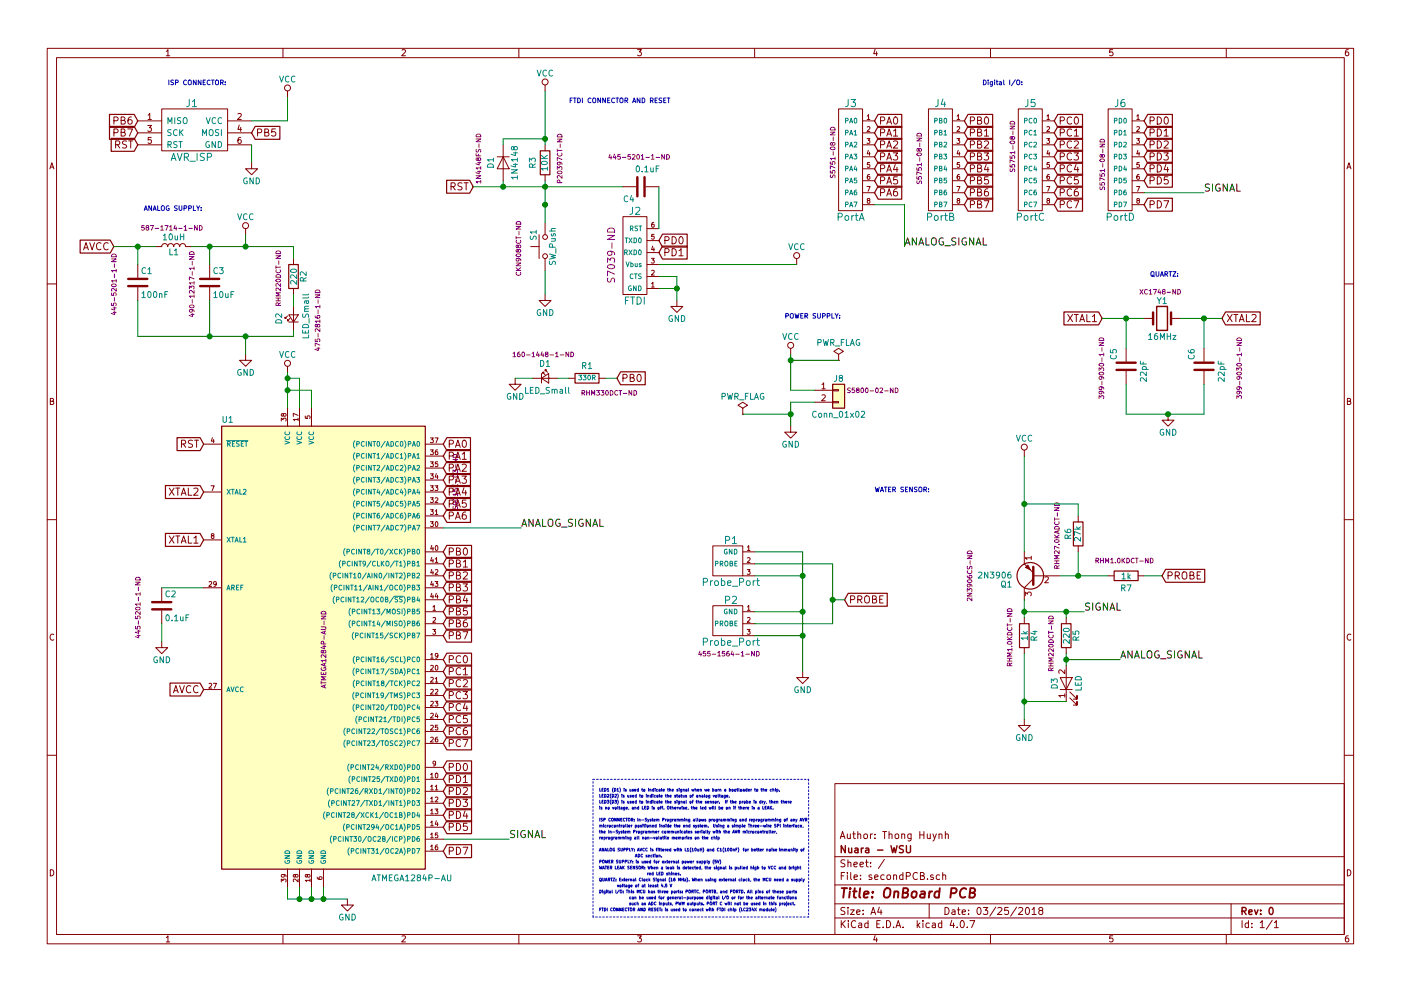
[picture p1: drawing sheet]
EESchema Schematic File Version 2
LIBS:secondPCB-rescue
LIBS:power
LIBS:device
LIBS:switches
LIBS:relays
LIBS:motors
LIBS:transistors
LIBS:conn
LIBS:linear
LIBS:regul
LIBS:74xx
LIBS:cmos4000
LIBS:adc-dac
LIBS:memory
LIBS:xilinx
LIBS:microcontrollers
LIBS:dsp
LIBS:microchip
LIBS:analog_switches
LIBS:motorola
LIBS:texas
LIBS:intel
LIBS:audio
LIBS:interface
LIBS:digital-audio
LIBS:philips
LIBS:display
LIBS:cypress
LIBS:siliconi
LIBS:opto
LIBS:atmel
LIBS:contrib
LIBS:valves
LIBS:P_B-cache
LIBS:P_B-rescue
LIBS:ftdi
LIBS:portd
LIBS:porta
LIBS:portb
LIBS:portc
LIBS:avr_isp
LIBS:probe_port
LIBS:signal_port
LIBS:atmega1284p
LIBS:atmega1284p_packet
LIBS:secondPCB-cache
EELAYER 25 0
EELAYER END
$Descr A4 11693 8268
encoding utf-8
Sheet 1 1
Title "OnBoard PCB"
Date "03/25/2018"
Rev "0"
Comp "Nuara - WSU"
Comment1 "Author: Thong Huynh"
Comment2 ""
Comment3 ""
Comment4 ""
$EndDescr
$Comp
L GND #PWR01
U 1 1
P 4300 3150
F 0 "#PWR01" H 4300 2900 50  0001 C CNN
F 1 "GND" H 4300 3000 50  0000 C CNN
F 2 "" H 4300 3150 50  0001 C CNN
F 3 "" H 4300 3150 50  0001 C CNN
	1    4300 3150
	1    0    0    -1  
$EndComp
$Comp
L R R1
U 1 1
P 4900 3150
F 0 "R1" V 5000 3150 50  0000 C CNN
F 1 "330R" V 4900 3150 39  0000 C CNN
F 2 "Resistors_SMD:R_0603_HandSoldering" V 4830 3150 50  0001 C CNN
F 3 "" H 4900 3150 50  0001 C CNN
F 4 "RHM330DCT-ND " V 4750 2950 39  0000 C TNN "Digikey"
	1    4900 3150
	0    -1   -1   0   
$EndComp
$Comp
L LED_Small D1
U 1 1
P 4550 3150
F 0 "D1" H 4500 3275 50  0000 L CNN
F 1 "LED_Small" H 4375 3050 50  0000 L CNN
F 2 "LEDs:LED_0603_HandSoldering" V 4550 3150 50  0001 C CNN
F 3 "" V 4550 3150 50  0001 C CNN
F 4 "160-1448-1-ND " H 4550 3350 39  0000 C CNN "Digikey"
	1    4550 3150
	1    0    0    -1  
$EndComp
Text GLabel 1150 1100 0    60   Input ~ 0
PB7
Text GLabel 2100 1100 2    60   Input ~ 0
PB5
Text GLabel 1150 1000 0    60   Input ~ 0
PB6
Text GLabel 1700 3700 0    60   Input ~ 0
RST
Text GLabel 1150 1200 0    60   Input ~ 0
RST
$Comp
L VCC #PWR02
U 1 1
P 2400 800
F 0 "#PWR02" H 2400 650 50  0001 C CNN
F 1 "VCC" H 2400 950 50  0000 C CNN
F 2 "" H 2400 800 50  0001 C CNN
F 3 "" H 2400 800 50  0001 C CNN
	1    2400 800 
	1    0    0    -1  
$EndComp
$Comp
L VCC #PWR03
U 1 1
P 4550 750
F 0 "#PWR03" H 4550 600 50  0001 C CNN
F 1 "VCC" H 4550 900 50  0000 C CNN
F 2 "" H 4550 750 50  0001 C CNN
F 3 "" H 4550 750 50  0001 C CNN
	1    4550 750 
	1    0    0    -1  
$EndComp
$Comp
L VCC #PWR04
U 1 1
P 6650 2200
F 0 "#PWR04" H 6650 2050 50  0001 C CNN
F 1 "VCC" H 6650 2350 50  0000 C CNN
F 2 "" H 6650 2200 50  0001 C CNN
F 3 "" H 6650 2200 50  0001 C CNN
	1    6650 2200
	1    0    0    -1  
$EndComp
$Comp
L VCC #PWR05
U 1 1
P 2050 1950
F 0 "#PWR05" H 2050 1800 50  0001 C CNN
F 1 "VCC" H 2050 2100 50  0000 C CNN
F 2 "" H 2050 1950 50  0001 C CNN
F 3 "" H 2050 1950 50  0001 C CNN
	1    2050 1950
	1    0    0    -1  
$EndComp
$Comp
L GND #PWR06
U 1 1
P 2100 1350
F 0 "#PWR06" H 2100 1100 50  0001 C CNN
F 1 "GND" H 2100 1200 50  0000 C CNN
F 2 "" H 2100 1350 50  0001 C CNN
F 3 "" H 2100 1350 50  0001 C CNN
	1    2100 1350
	1    0    0    -1  
$EndComp
$Comp
L PortA J3
U 1 1
P 7150 1250
F 0 "J3" H 7100 1650 60  0000 C CNN
F 1 "PortA" H 7100 700 60  0000 C CNN
F 2 "Pin_Headers:Pin_Header_Straight_1x08_Pitch2.00mm" H 7150 1250 60  0001 C CNN
F 3 "" H 7150 1250 60  0001 C CNN
F 4 "S5751-08-ND " V 6950 1250 39  0000 C CNN "Digikey"
	1    7150 1250
	1    0    0    -1  
$EndComp
$Comp
L PortB J4
U 1 1
P 7750 1300
F 0 "J4" H 7850 1750 60  0000 C CNN
F 1 "PortB" H 7850 800 60  0000 C CNN
F 2 "Pin_Headers:Pin_Header_Straight_1x08_Pitch2.00mm" H 7750 1300 60  0001 C CNN
F 3 "" H 7750 1300 60  0001 C CNN
F 4 "S5751-08-ND " V 7650 1300 39  0000 C TNN "Digikey"
	1    7750 1300
	1    0    0    -1  
$EndComp
$Comp
L AVR_ISP J1
U 1 1
P 3800 4000
F 0 "J1" H 1600 7150 60  0000 C CNN
F 1 "AVR_ISP" H 1600 6700 60  0000 C CNN
F 2 "Pin_Headers:Pin_Header_Straight_2x03_Pitch1.27mm" H 1600 7250 60  0001 C CNN
F 3 "" H 1600 7250 60  0001 C CNN
F 4 "S9015E-03-ND " V 3800 4000 39  0000 C CNN "Digikey"
	1    3800 4000
	1    0    0    -1  
$EndComp
$Comp
L R R3
U 1 1
P 4550 1350
F 0 "R3" V 4650 1350 50  0000 C CNN
F 1 "10K" V 4550 1350 50  0000 C CNN
F 2 "Resistors_SMD:R_0603_HandSoldering" V 4480 1350 50  0001 C CNN
F 3 "" H 4550 1350 50  0001 C CNN
F 4 "P20397CT-ND " V 4400 1300 39  0000 C TNN "Digikey"
	1    4550 1350
	-1   0    0    1   
$EndComp
$Comp
L R R2
U 1 1
P 2450 2300
F 0 "R2" V 2530 2300 50  0000 C CNN
F 1 "220" V 2450 2300 50  0000 C CNN
F 2 "Resistors_SMD:R_0603_HandSoldering" V 2380 2300 50  0001 C CNN
F 3 "" H 2450 2300 50  0001 C CNN
F 4 "RHM220DCT-ND " V 2300 2300 39  0000 C TNN "Digikey"
	1    2450 2300
	1    0    0    -1  
$EndComp
$Comp
L C C4
U 1 1
P 5350 1550
F 0 "C4" V 5450 1400 50  0000 L CNN
F 1 "0.1uF" V 5200 1500 50  0000 L CNN
F 2 "Capacitors_SMD:C_0603_HandSoldering" H 5388 1400 50  0001 C CNN
F 3 "" H 5350 1550 50  0001 C CNN
F 4 "445-5201-1-ND " V 5100 1550 39  0000 C CNN "Digikey"
	1    5350 1550
	0    1    1    0   
$EndComp
$Comp
L C C1
U 1 1
P 1150 2350
F 0 "C1" H 1175 2450 50  0000 L CNN
F 1 "100nF" H 1175 2250 50  0000 L CNN
F 2 "Capacitors_SMD:C_0603_HandSoldering" H 1188 2200 50  0001 C CNN
F 3 "" H 1150 2350 50  0001 C CNN
F 4 "445-5201-1-ND " V 950 2350 39  0000 C CNN "Digikey"
	1    1150 2350
	1    0    0    -1  
$EndComp
$Comp
L C C2
U 1 1
P 1350 5050
F 0 "C2" H 1375 5150 50  0000 L CNN
F 1 "0.1uF" H 1375 4950 50  0000 L CNN
F 2 "Capacitors_SMD:C_0603_HandSoldering" H 1388 4900 50  0001 C CNN
F 3 "" H 1350 5050 50  0001 C CNN
F 4 "445-5201-1-ND " V 1150 5050 39  0000 C CNN "Digikey"
	1    1350 5050
	1    0    0    -1  
$EndComp
Text GLabel 5500 2100 2    60   Input ~ 0
PD1
$Comp
L FTDI-RESCUE-secondPCB J2
U 1 1
P 5300 1950
F 0 "J2" H 5300 2150 60  0000 C CNN
F 1 "FTDI" H 5300 1400 60  0000 C CNN
F 2 "Socket_Strips:Socket_Strip_Straight_1x06_Pitch2.54mm" H 5300 1950 60  0001 C CNN
F 3 "" H 5300 1950 60  0001 C CNN
F 4 "S7039-ND " V 5100 1800 59  0000 C CNN "Digikey"
	1    5300 1950
	1    0    0    -1  
$EndComp
$Comp
L D 1N4148
U 1 1
P 4200 1350
F 0 "1N4148" H 4200 1450 50  0000 C CNN
F 1 "D1" H 4200 1250 50  0000 C CNN
F 2 "Diodes_SMD:D_MELF-RM10_Universal_Handsoldering" H 4200 1350 50  0001 C CNN
F 3 "" H 4200 1350 50  0001 C CNN
F 4 "1N4148FS-ND " H 4150 1150 39  0000 C CNN "Digikey"
	1    4200 1350
	0    1    1    0   
$EndComp
Text GLabel 3950 1550 0    60   Input ~ 0
RST
$Comp
L SW_Push S1
U 1 1
P 4550 2050
F 0 "S1" H 4600 2150 50  0000 L CNN
F 1 "SW_Push" H 4550 1990 50  0000 C CNN
F 2 "Buttons_Switches_SMD:SW_SPST_PTS645" H 4550 2250 50  0001 C CNN
F 3 "" H 4550 2250 50  0001 C CNN
F 4 "CKN9088CT-ND " H 4550 2250 39  0000 C BNN "Digikey"
	1    4550 2050
	0    -1   -1   0   
$EndComp
$Comp
L GND #PWR07
U 1 1
P 4550 2450
F 0 "#PWR07" H 4550 2200 50  0001 C CNN
F 1 "GND" H 4550 2300 50  0000 C CNN
F 2 "" H 4550 2450 50  0001 C CNN
F 3 "" H 4550 2450 50  0001 C CNN
	1    4550 2450
	1    0    0    -1  
$EndComp
$Comp
L GND #PWR08
U 1 1
P 5650 2500
F 0 "#PWR08" H 5650 2250 50  0001 C CNN
F 1 "GND" H 5650 2350 50  0000 C CNN
F 2 "" H 5650 2500 50  0001 C CNN
F 3 "" H 5650 2500 50  0001 C CNN
	1    5650 2500
	1    0    0    -1  
$EndComp
$Comp
L GND #PWR09
U 1 1
P 1350 5350
F 0 "#PWR09" H 1350 5100 50  0001 C CNN
F 1 "GND" H 1350 5200 50  0000 C CNN
F 2 "" H 1350 5350 50  0001 C CNN
F 3 "" H 1350 5350 50  0001 C CNN
	1    1350 5350
	1    0    0    -1  
$EndComp
$Comp
L L L1
U 1 1
P 1450 2050
F 0 "L1" V 1400 2050 50  0000 C CNN
F 1 "10uH" V 1525 2050 50  0000 C CNN
F 2 "Inductors_SMD:L_0603_HandSoldering" H 1450 2050 50  0001 C CNN
F 3 "" H 1450 2050 50  0001 C CNN
F 4 "587-1714-1-ND " V 1600 2050 39  0000 C CNN "Digikey"
	1    1450 2050
	0    -1   -1   0   
$EndComp
$Comp
L GND #PWR010
U 1 1
P 2050 2950
F 0 "#PWR010" H 2050 2700 50  0001 C CNN
F 1 "GND" H 2050 2800 50  0000 C CNN
F 2 "" H 2050 2950 50  0001 C CNN
F 3 "" H 2050 2950 50  0001 C CNN
	1    2050 2950
	1    0    0    -1  
$EndComp
$Comp
L LED_Small D2
U 1 1
P 2450 2650
F 0 "D2" H 2400 2775 50  0000 L CNN
F 1 "LED_Small" H 2275 2550 50  0000 L CNN
F 2 "LEDs:LED_0603_HandSoldering" V 2450 2650 50  0001 C CNN
F 3 "" V 2450 2650 50  0001 C CNN
F 4 "475-2816-1-ND " H 2450 2450 39  0000 C CNN "Digikey"
	1    2450 2650
	0    -1   -1   0   
$EndComp
Text GLabel 9550 1100 2    60   Input ~ 0
PD1
Text GLabel 9550 1200 2    60   Input ~ 0
PD2
Text GLabel 9550 1300 2    60   Input ~ 0
PD3
Text GLabel 9550 1400 2    60   Input ~ 0
PD4
Text GLabel 9550 1500 2    60   Input ~ 0
PD5
Text GLabel 9550 1700 2    60   Input ~ 0
PD7
Text GLabel 8800 1000 2    60   Input ~ 0
PC0
Text GLabel 8800 1100 2    60   Input ~ 0
PC1
Text GLabel 8800 1200 2    60   Input ~ 0
PC2
Text GLabel 8800 1300 2    60   Input ~ 0
PC3
Text GLabel 8800 1400 2    60   Input ~ 0
PC4
Text GLabel 8800 1500 2    60   Input ~ 0
PC5
Text GLabel 8800 1600 2    60   Input ~ 0
PC6
Text GLabel 8800 1700 2    60   Input ~ 0
PC7
Text GLabel 8050 1000 2    60   Input ~ 0
PB0
Text GLabel 8050 1100 2    60   Input ~ 0
PB1
Text GLabel 8050 1200 2    60   Input ~ 0
PB2
Text GLabel 8050 1300 2    60   Input ~ 0
PB3
Text GLabel 8050 1400 2    60   Input ~ 0
PB4
Text GLabel 8050 1500 2    60   Input ~ 0
PB5
Text GLabel 8050 1600 2    60   Input ~ 0
PB6
Text GLabel 8050 1700 2    60   Input ~ 0
PB7
Text GLabel 3700 3700 2    60   Input ~ 0
PA0
Text GLabel 3700 3800 2    60   Input ~ 0
PA1
Text GLabel 3700 3900 2    60   Input ~ 0
PA2
Text GLabel 3700 4000 2    60   Input ~ 0
PA3
Text GLabel 3700 4100 2    60   Input ~ 0
PA4
Text GLabel 3700 4200 2    60   Input ~ 0
PA5
Text GLabel 3700 4300 2    60   Input ~ 0
PA6
Text GLabel 7300 1000 2    60   Input ~ 0
PA0
Text GLabel 7300 1100 2    60   Input ~ 0
PA1
Text GLabel 7300 1200 2    60   Input ~ 0
PA2
Text GLabel 7300 1300 2    60   Input ~ 0
PA3
Text GLabel 7300 1400 2    60   Input ~ 0
PA4
Text GLabel 7300 1500 2    60   Input ~ 0
PA5
Text GLabel 7300 1600 2    60   Input ~ 0
PA6
Text GLabel 3700 6500 2    60   Input ~ 0
PD1
Text GLabel 3700 6600 2    60   Input ~ 0
PD2
Text GLabel 3700 6700 2    60   Input ~ 0
PD3
Text GLabel 3700 6800 2    60   Input ~ 0
PD4
Text GLabel 3700 6900 2    60   Input ~ 0
PD5
Text GLabel 3700 7100 2    60   Input ~ 0
PD7
Text GLabel 3700 5500 2    60   Input ~ 0
PC0
Text GLabel 3700 5600 2    60   Input ~ 0
PC1
Text GLabel 3700 5700 2    60   Input ~ 0
PC2
Text GLabel 3700 5800 2    60   Input ~ 0
PC3
Text GLabel 3700 5900 2    60   Input ~ 0
PC4
Text GLabel 3700 6000 2    60   Input ~ 0
PC5
Text GLabel 3700 6100 2    60   Input ~ 0
PC6
Text GLabel 3700 6200 2    60   Input ~ 0
PC7
Text GLabel 3700 4600 2    60   Input ~ 0
PB0
Text GLabel 3700 4700 2    60   Input ~ 0
PB1
Text GLabel 3700 4800 2    60   Input ~ 0
PB2
Text GLabel 3700 4900 2    60   Input ~ 0
PB3
Text GLabel 3700 5000 2    60   Input ~ 0
PB4
Text GLabel 3700 5100 2    60   Input ~ 0
PB5
Text GLabel 3700 5200 2    60   Input ~ 0
PB6
Text GLabel 3700 5300 2    60   Input ~ 0
PB7
Text GLabel 5150 3150 2    60   Input ~ 0
PB0
$Comp
L GND #PWR011
U 1 1
P 2900 7500
F 0 "#PWR011" H 2900 7250 50  0001 C CNN
F 1 "GND" H 2900 7350 50  0000 C CNN
F 2 "" H 2900 7500 50  0001 C CNN
F 3 "" H 2900 7500 50  0001 C CNN
	1    2900 7500
	1    0    0    -1  
$EndComp
Text GLabel 7050 5000 2    60   Input ~ 0
PROBE
$Comp
L Probe_Port P1
U 1 1
P 6200 4950
F 0 "P1" H 6100 5400 60  0000 C CNN
F 1 "Probe_Port" H 6100 5050 60  0000 C CNN
F 2 "Connectors_JST:JST_GH_SM02B-GHS-TB_02x1.25mm_Angled" H 6200 4950 60  0001 C CNN
F 3 "" H 6200 4950 60  0001 C CNN
	1    6200 4950
	1    0    0    -1  
$EndComp
$Comp
L Probe_Port P2
U 1 1
P 6200 5450
F 0 "P2" H 6100 5900 60  0000 C CNN
F 1 "Probe_Port" H 6100 5550 60  0000 C CNN
F 2 "Connectors_JST:JST_GH_SM02B-GHS-TB_02x1.25mm_Angled" H 6200 5450 60  0001 C CNN
F 3 "" H 6200 5450 60  0001 C CNN
F 4 "455-1564-1-ND " H 6100 5450 39  0000 C CNN "Digikey"
	1    6200 5450
	1    0    0    -1  
$EndComp
$Comp
L GND #PWR012
U 1 1
P 6700 5600
F 0 "#PWR012" H 6700 5350 50  0001 C CNN
F 1 "GND" H 6700 5450 50  0000 C CNN
F 2 "" H 6700 5600 50  0001 C CNN
F 3 "" H 6700 5600 50  0001 C CNN
	1    6700 5600
	1    0    0    -1  
$EndComp
Text GLabel 9700 4800 2    60   Input ~ 0
PROBE
$Comp
L R R4
U 1 1
P 8550 5300
F 0 "R4" V 8630 5300 50  0000 C CNN
F 1 "1k" V 8550 5300 50  0000 C CNN
F 2 "Resistors_SMD:R_0603_HandSoldering" V 8480 5300 50  0001 C CNN
F 3 "" H 8550 5300 50  0001 C CNN
F 4 "RHM1.0KDCT-ND " V 8450 5300 39  0000 C BNN "Digikey"
	1    8550 5300
	1    0    0    -1  
$EndComp
$Comp
L R R5
U 1 1
P 8900 5300
F 0 "R5" V 8980 5300 50  0000 C CNN
F 1 "220" V 8900 5300 50  0000 C CNN
F 2 "Resistors_SMD:R_0603_HandSoldering" V 8830 5300 50  0001 C CNN
F 3 "" H 8900 5300 50  0001 C CNN
F 4 "RHM220DCT-ND " V 8750 5250 39  0000 C TNN "Digikey"
	1    8900 5300
	1    0    0    -1  
$EndComp
$Comp
L R R7
U 1 1
P 9400 4800
F 0 "R7" V 9500 4800 50  0000 C CNN
F 1 "1k" V 9400 4800 50  0000 C CNN
F 2 "Resistors_SMD:R_0603_HandSoldering" V 9330 4800 50  0001 C CNN
F 3 "" H 9400 4800 50  0001 C CNN
F 4 "RHM1.0KDCT-ND " V 9250 4800 39  0000 C TNN "Digikey"
	1    9400 4800
	0    1    1    0   
$EndComp
$Comp
L R R6
U 1 1
P 9000 4450
F 0 "R6" V 9080 4450 50  0000 C CNN
F 1 "27k" V 9000 4450 50  0000 C CNN
F 2 "Resistors_SMD:R_0603_HandSoldering" V 8930 4450 50  0001 C CNN
F 3 "" H 9000 4450 50  0001 C CNN
F 4 "RHM27.0KADCT-ND " V 9150 4450 39  0000 C TNN "Digikey"
	1    9000 4450
	-1   0    0    1   
$EndComp
$Comp
L 2N3906 Q1
U 1 1
P 8650 4800
F 0 "Q1" H 8850 4875 50  0000 L CNN
F 1 "2N3906" H 8850 4800 50  0000 L CNN
F 2 "TO_SOT_Packages_THT:TO-92_Molded_Narrow" H 8850 4725 50  0001 L CIN
F 3 "" H 8650 4800 50  0001 L CNN
F 4 "2N3906CS-ND" V 9200 4800 39  0000 C CNN "Digikey"
	1    8650 4800
	-1   0    0    1   
$EndComp
$Comp
L VCC #PWR013
U 1 1
P 8550 3800
F 0 "#PWR013" H 8550 3650 50  0001 C CNN
F 1 "VCC" H 8550 3950 50  0000 C CNN
F 2 "" H 8550 3800 50  0001 C CNN
F 3 "" H 8550 3800 50  0001 C CNN
	1    8550 3800
	1    0    0    -1  
$EndComp
$Comp
L GND #PWR014
U 1 1
P 8550 6000
F 0 "#PWR014" H 8550 5750 50  0001 C CNN
F 1 "GND" H 8550 5850 50  0000 C CNN
F 2 "" H 8550 6000 50  0001 C CNN
F 3 "" H 8550 6000 50  0001 C CNN
	1    8550 6000
	1    0    0    -1  
$EndComp
Text Label 9050 5100 0    60   ~ 0
SIGNAL
$Comp
L LED D3
U 1 1
P 8900 5700
F 0 "D3" H 8900 5800 50  0000 C CNN
F 1 "LED" H 8900 5600 50  0000 C CNN
F 2 "LEDs:LED_0805_HandSoldering" H 8900 5700 50  0001 C CNN
F 3 "" H 8900 5700 50  0001 C CNN
	1    8900 5700
	0    -1   -1   0   
$EndComp
Wire Wire Line
	4750 3150 4650 3150
Wire Wire Line
	4300 3150 4450 3150
Wire Wire Line
	2100 1200 2100 1350
Wire Wire Line
	5500 1900 5500 1550
Connection ~ 4550 1550
Wire Wire Line
	3950 1550 5200 1550
Wire Wire Line
	4550 1500 4550 1850
Connection ~ 4550 1150
Wire Wire Line
	4550 750  4550 1200
Wire Wire Line
	4550 1150 4200 1150
Wire Wire Line
	4200 1150 4200 1200
Wire Wire Line
	4200 1500 4200 1550
Connection ~ 4200 1550
Connection ~ 4550 1700
Wire Wire Line
	5500 2200 6650 2200
Wire Wire Line
	5500 2300 5650 2300
Wire Wire Line
	5650 2300 5650 2500
Connection ~ 5650 2400
Wire Wire Line
	5500 2400 5650 2400
Wire Wire Line
	1350 5200 1350 5350
Wire Wire Line
	1350 4900 1700 4900
Connection ~ 2050 2050
Wire Wire Line
	1600 2050 2450 2050
Connection ~ 1150 2050
Wire Wire Line
	2450 2050 2450 2150
Connection ~ 2050 2800
Wire Wire Line
	1150 2050 1150 2200
Wire Wire Line
	1150 2800 2450 2800
Wire Wire Line
	1150 2800 1150 2500
Wire Wire Line
	2450 2450 2450 2550
Wire Wire Line
	2450 2800 2450 2750
Wire Wire Line
	5150 3150 5050 3150
Wire Wire Line
	6300 4700 6950 4700
Wire Wire Line
	6950 4700 6950 5200
Wire Wire Line
	6950 5200 6300 5200
Connection ~ 6950 5000
Wire Wire Line
	6950 5000 7050 5000
Wire Wire Line
	6300 4600 6700 4600
Wire Wire Line
	6700 4600 6700 5600
Wire Wire Line
	6300 4800 6700 4800
Connection ~ 6700 4800
Wire Wire Line
	6300 5100 6700 5100
Connection ~ 6700 5100
Wire Wire Line
	6300 5300 6700 5300
Connection ~ 6700 5300
Wire Wire Line
	8550 3800 8550 4600
Wire Wire Line
	9550 4800 9700 4800
Wire Wire Line
	8850 4800 9250 4800
Wire Wire Line
	8550 4200 9000 4200
Wire Wire Line
	9000 4200 9000 4300
Connection ~ 8550 4200
Wire Wire Line
	9000 4600 9000 4800
Connection ~ 9000 4800
Wire Wire Line
	8550 5000 8550 5150
Wire Wire Line
	8550 5450 8550 6000
Connection ~ 8550 5100
Wire Wire Line
	8900 5150 8900 5100
Connection ~ 8900 5100
Wire Wire Line
	8900 5450 8900 5550
Wire Wire Line
	8900 5850 8550 5850
Connection ~ 8550 5850
Wire Wire Line
	2050 1950 2050 2050
Wire Wire Line
	2050 2800 2050 2950
$Comp
L PWR_FLAG #FLG015
U 1 1
P 7000 3000
F 0 "#FLG015" H 7000 3075 50  0001 C CNN
F 1 "PWR_FLAG" H 7000 3150 50  0000 C CNN
F 2 "" H 7000 3000 50  0001 C CNN
F 3 "" H 7000 3000 50  0001 C CNN
	1    7000 3000
	1    0    0    -1  
$EndComp
Wire Wire Line
	2100 1000 2400 1000
Wire Wire Line
	2400 1000 2400 800 
$Comp
L PortC J5
U 1 1
P 8700 1200
F 0 "J5" H 8600 1550 60  0000 C CNN
F 1 "PortC" H 8600 600 60  0000 C CNN
F 2 "Pin_Headers:Pin_Header_Straight_1x08_Pitch2.00mm" H 8700 1200 60  0001 C CNN
F 3 "" H 8700 1200 60  0001 C CNN
F 4 "S5751-08-ND " V 8450 1200 39  0000 C CNN "Digikey"
	1    8700 1200
	1    0    0    -1  
$EndComp
$Comp
L PortD J6
U 1 1
P 9400 1450
F 0 "J6" H 9350 2050 60  0000 C CNN
F 1 "PortD" H 9350 1100 60  0000 C CNN
F 2 "Pin_Headers:Pin_Header_Straight_1x08_Pitch2.00mm" H 9400 1450 60  0001 C CNN
F 3 "" H 9400 1450 60  0001 C CNN
F 4 "S5751-08-ND " V 9200 1550 39  0000 C CNN "Digikey"
	1    9400 1450
	1    0    0    -1  
$EndComp
$Comp
L PWR_FLAG #FLG016
U 1 1
P 6200 3450
F 0 "#FLG016" H 6200 3525 50  0001 C CNN
F 1 "PWR_FLAG" H 6200 3600 50  0000 C CNN
F 2 "" H 6200 3450 50  0001 C CNN
F 3 "" H 6200 3450 50  0001 C CNN
	1    6200 3450
	1    0    0    -1  
$EndComp
Wire Wire Line
	4550 2250 4550 2450
Text GLabel 3700 6400 2    60   Input ~ 0
PD0
Text GLabel 5500 2000 2    60   Input ~ 0
PD0
Text Label 4250 7000 0    60   ~ 0
SIGNAL
Text GLabel 9550 1000 2    60   Input ~ 0
PD0
Text Label 10050 1600 0    60   ~ 0
SIGNAL
Wire Wire Line
	10050 1600 9550 1600
Text GLabel 1700 4100 0    60   Input ~ 0
XTAL2
Text GLabel 10200 2650 2    60   Input ~ 0
XTAL2
Text GLabel 1700 4500 0    60   Input ~ 0
XTAL1
Text GLabel 9200 2650 0    60   Input ~ 0
XTAL1
$Comp
L Crystal Y1
U 1 1
P 9700 2650
F 0 "Y1" H 9700 2800 50  0000 C CNN
F 1 "16MHz" H 9700 2500 50  0000 C CNN
F 2 "Crystals:Crystal_HC49-4H_Vertical" H 9700 2650 50  0001 C CNN
F 3 "" H 9700 2650 50  0001 C CNN
F 4 "XC1748-ND " H 9700 2850 39  0000 C BNN "Digikey"
	1    9700 2650
	1    0    0    -1  
$EndComp
$Comp
L C C6
U 1 1
P 10050 3050
F 0 "C6" V 10150 2900 50  0000 L CNN
F 1 "22pF" V 9900 3000 50  0000 L CNN
F 2 "Capacitors_SMD:C_0603_HandSoldering" H 10088 2900 50  0001 C CNN
F 3 "" H 10050 3050 50  0001 C CNN
F 4 "399-9030-1-ND " V 9750 3050 39  0000 C CNN "Digikey"
	1    10050 3050
	-1   0    0    1   
$EndComp
$Comp
L C C5
U 1 1
P 9400 3050
F 0 "C5" V 9500 2900 50  0000 L CNN
F 1 "22pF" V 9250 3000 50  0000 L CNN
F 2 "Capacitors_SMD:C_0603_HandSoldering" H 9438 2900 50  0001 C CNN
F 3 "" H 9400 3050 50  0001 C CNN
F 4 "399-9030-1-ND " V 9600 3050 39  0000 C CNN "Digikey"
	1    9400 3050
	-1   0    0    1   
$EndComp
Wire Wire Line
	9200 2650 9550 2650
Wire Wire Line
	9850 2650 10200 2650
Wire Wire Line
	9400 2900 9400 2650
Connection ~ 9400 2650
Wire Wire Line
	10050 2900 10050 2650
Connection ~ 10050 2650
$Comp
L GND #PWR017
U 1 1
P 9750 3450
F 0 "#PWR017" H 9750 3200 50  0001 C CNN
F 1 "GND" H 9750 3300 50  0000 C CNN
F 2 "" H 9750 3450 50  0001 C CNN
F 3 "" H 9750 3450 50  0001 C CNN
	1    9750 3450
	1    0    0    -1  
$EndComp
Wire Wire Line
	9400 3200 9400 3450
Wire Wire Line
	9400 3450 10050 3450
Wire Wire Line
	10050 3450 10050 3200
Connection ~ 9750 3450
$Comp
L Conn_01x02 J8
U 1 1
P 7000 3250
F 0 "J8" H 7000 3350 50  0000 C CNN
F 1 "Conn_01x02" H 7000 3050 50  0000 C CNN
F 2 "Pin_Headers:Pin_Header_Straight_1x02_Pitch2.00mm" H 7000 3250 50  0001 C CNN
F 3 "" H 7000 3250 50  0001 C CNN
F 4 "S5800-02-ND " H 7300 3250 39  0000 C CNN "Digikey"
	1    7000 3250
	1    0    0    -1  
$EndComp
$Comp
L VCC #PWR018
U 1 1
P 6600 2950
F 0 "#PWR018" H 6600 2800 50  0001 C CNN
F 1 "VCC" H 6600 3100 50  0000 C CNN
F 2 "" H 6600 2950 50  0001 C CNN
F 3 "" H 6600 2950 50  0001 C CNN
	1    6600 2950
	1    0    0    -1  
$EndComp
$Comp
L GND #PWR019
U 1 1
P 6600 3550
F 0 "#PWR019" H 6600 3300 50  0001 C CNN
F 1 "GND" H 6600 3400 50  0000 C CNN
F 2 "" H 6600 3550 50  0001 C CNN
F 3 "" H 6600 3550 50  0001 C CNN
	1    6600 3550
	1    0    0    -1  
$EndComp
Wire Wire Line
	6600 2950 6600 3250
Wire Wire Line
	6600 3250 6800 3250
Wire Wire Line
	6800 3350 6600 3350
Wire Wire Line
	6600 3350 6600 3550
Wire Wire Line
	6200 3450 6600 3450
Connection ~ 6600 3450
Wire Wire Line
	7000 3000 6600 3000
Connection ~ 6600 3000
Wire Wire Line
	4250 7000 3700 7000
Wire Wire Line
	2400 7500 2900 7500
Wire Wire Line
	2400 7500 2400 7400
Wire Wire Line
	2500 7400 2500 7500
Connection ~ 2500 7500
Wire Wire Line
	2600 7400 2600 7500
Connection ~ 2600 7500
Wire Wire Line
	2700 7400 2700 7500
Connection ~ 2700 7500
$Comp
L VCC #PWR020
U 1 1
P 2400 3100
F 0 "#PWR020" H 2400 2950 50  0001 C CNN
F 1 "VCC" H 2400 3250 50  0000 C CNN
F 2 "" H 2400 3100 50  0001 C CNN
F 3 "" H 2400 3100 50  0001 C CNN
	1    2400 3100
	1    0    0    -1  
$EndComp
Wire Wire Line
	2400 3100 2400 3400
Wire Wire Line
	2500 3400 2500 3150
Wire Wire Line
	2500 3150 2400 3150
Connection ~ 2400 3150
Wire Wire Line
	2600 3400 2600 3250
Wire Wire Line
	2600 3250 2400 3250
Connection ~ 2400 3250
Text GLabel 950  2050 0    60   Input ~ 0
AVCC
Wire Wire Line
	950  2050 1300 2050
$Comp
L C C3
U 1 1
P 1750 2350
F 0 "C3" H 1775 2450 50  0000 L CNN
F 1 "10uF" H 1775 2250 50  0000 L CNN
F 2 "Capacitors_SMD:C_0603_HandSoldering" H 1788 2200 50  0001 C CNN
F 3 "" H 1750 2350 50  0001 C CNN
F 4 "490-12317-1-ND " V 1600 2350 39  0000 C CNN "Digikey"
	1    1750 2350
	1    0    0    -1  
$EndComp
Wire Wire Line
	1750 2200 1750 2050
Connection ~ 1750 2050
Wire Wire Line
	1750 2500 1750 2800
Connection ~ 1750 2800
Text GLabel 1700 5750 0    60   Input ~ 0
AVCC
$Comp
L ATMEGA1284P-AU-RESCUE-secondPCB U1
U 1 1
P 2700 5400
F 0 "U1" H 1850 7280 50  0000 L BNN
F 1 "ATMEGA1284P-AU" H 3100 3450 50  0000 L BNN
F 2 "ATMEGA1284P-AU:QFP80P1200X1200X120-44N" H 2700 5400 50  0001 C CIN
F 3 "" H 2700 5400 50  0001 C CNN
F 4 "ATMEGA1284P-AU-ND " V 2700 5400 39  0000 C CNN "Digikey"
	1    2700 5400
	1    0    0    -1  
$EndComp
Wire Notes Line
	4950 6500 6750 6500
Wire Notes Line
	6750 7650 4950 7650
Wire Notes Line
	4950 7650 4950 6500
Wire Wire Line
	8550 5100 9050 5100
Text Label 9350 5500 0    60   ~ 0
ANALOG_SIGNAL
Wire Wire Line
	9350 5500 8900 5500
Connection ~ 8900 5500
Text Label 4350 4400 0    60   ~ 0
ANALOG_SIGNAL
Wire Wire Line
	4350 4400 3700 4400
Text Label 7550 2050 0    60   ~ 0
ANALOG_SIGNAL
Wire Wire Line
	7300 1700 7550 1700
Wire Wire Line
	7550 1700 7550 2050
Text Notes 5000 6600 0    24   ~ 0
LED1 (D1) is used to indicate the signal when we burn a bootloader to the chip.
Text Notes 5000 6650 0    24   ~ 0
LED2(D2) is used to indicate the status of analog voltage.
Text Notes 5000 6700 0    24   ~ 0
LED3(D3) is used to indicate the signal of the sensor. 
Text Notes 6050 6700 0    24   ~ 0
If the probe is dry, then there 
Text Notes 5000 6750 0    24   ~ 0
is no voltage, and LED is off. Otherwise, the led will be on if there is a LEAK.
Text Notes 1400 700  0    39   ~ 0
ISP CONNECTOR:
Text Notes 1200 1750 0    39   ~ 0
ANALOG SUPPLY:
Text Notes 4750 850  0    39   ~ 0
FTDI CONNECTOR AND RESET
Text Notes 8200 700  0    39   ~ 0
Digital I/O:
Text Notes 9600 2300 0    39   ~ 0
QUARTZ:
Text Notes 6550 2650 0    39   ~ 0
POWER SUPPLY:
Text Notes 7300 4100 0    39   ~ 0
WATER SENSOR:
Text Notes 5000 6850 0    24   ~ 0
ISP CONNECTOR: In-System Programming allows programming and 
Text Notes 6250 6850 0    24   ~ 0
reprogramming of any AVR
Text Notes 5000 6900 0    24   ~ 0
microcontroller positioned inside the end system. 
Text Notes 5950 6900 0    24   ~ 0
Using a simple Three-wire SPI interface, 
Text Notes 5000 6950 0    24   ~ 0
the In-System Programmer communicates serially with the AVR microcontroller, 
Text Notes 5000 7000 0    24   ~ 0
reprogramming all non-volatile memories on the chip
Text Notes 5000 7100 0    24   ~ 0
ANALOG SUPPLY: AVCC is filtered with L1(10uH) and C1(100nF) 
Wire Notes Line
	6750 6500 6750 7650
Text Notes 5300 7150 0    24   ~ 0
ADC section. 
Text Notes 6200 7100 0    24   ~ 0
for better noise
Text Notes 6500 7100 0    24   ~ 0
immunity of
Text Notes 5000 7200 0    24   ~ 0
POWER SUPPLY: is used for external power supply (5V)
Text Notes 5000 7250 0    24   ~ 0
WATER LEAK SENSOR: When a leak is detected, the signal is pulled high to VCC and bright 
Text Notes 5400 7300 0    24   ~ 0
red LED shines.
Text Notes 5000 7350 0    24   ~ 0
QUARTZ: External Clock Signal (16 MHz). When using external clock, the MCU need a supply 
Text Notes 5000 7450 0    24   ~ 0
Digital I/O: This MCU has three ports: PORTC, PORTB, and PORTD. All pins of these ports
Text Notes 5150 7400 0    24   ~ 0
voltage of at least 4.5 V
Text Notes 5250 7500 0    24   ~ 0
can be used for general-purpose digital I/O or for the alternate functions
Text Notes 5250 7550 0    24   ~ 0
such as ADC inputs, PWM outputs. PORT C will not be used in this project.
Text Notes 5000 7600 0    24   ~ 0
FTDI CONNECTOR AND RESET: is used to conect with FTDI chip (LC234X module)
$EndSCHEMATC
